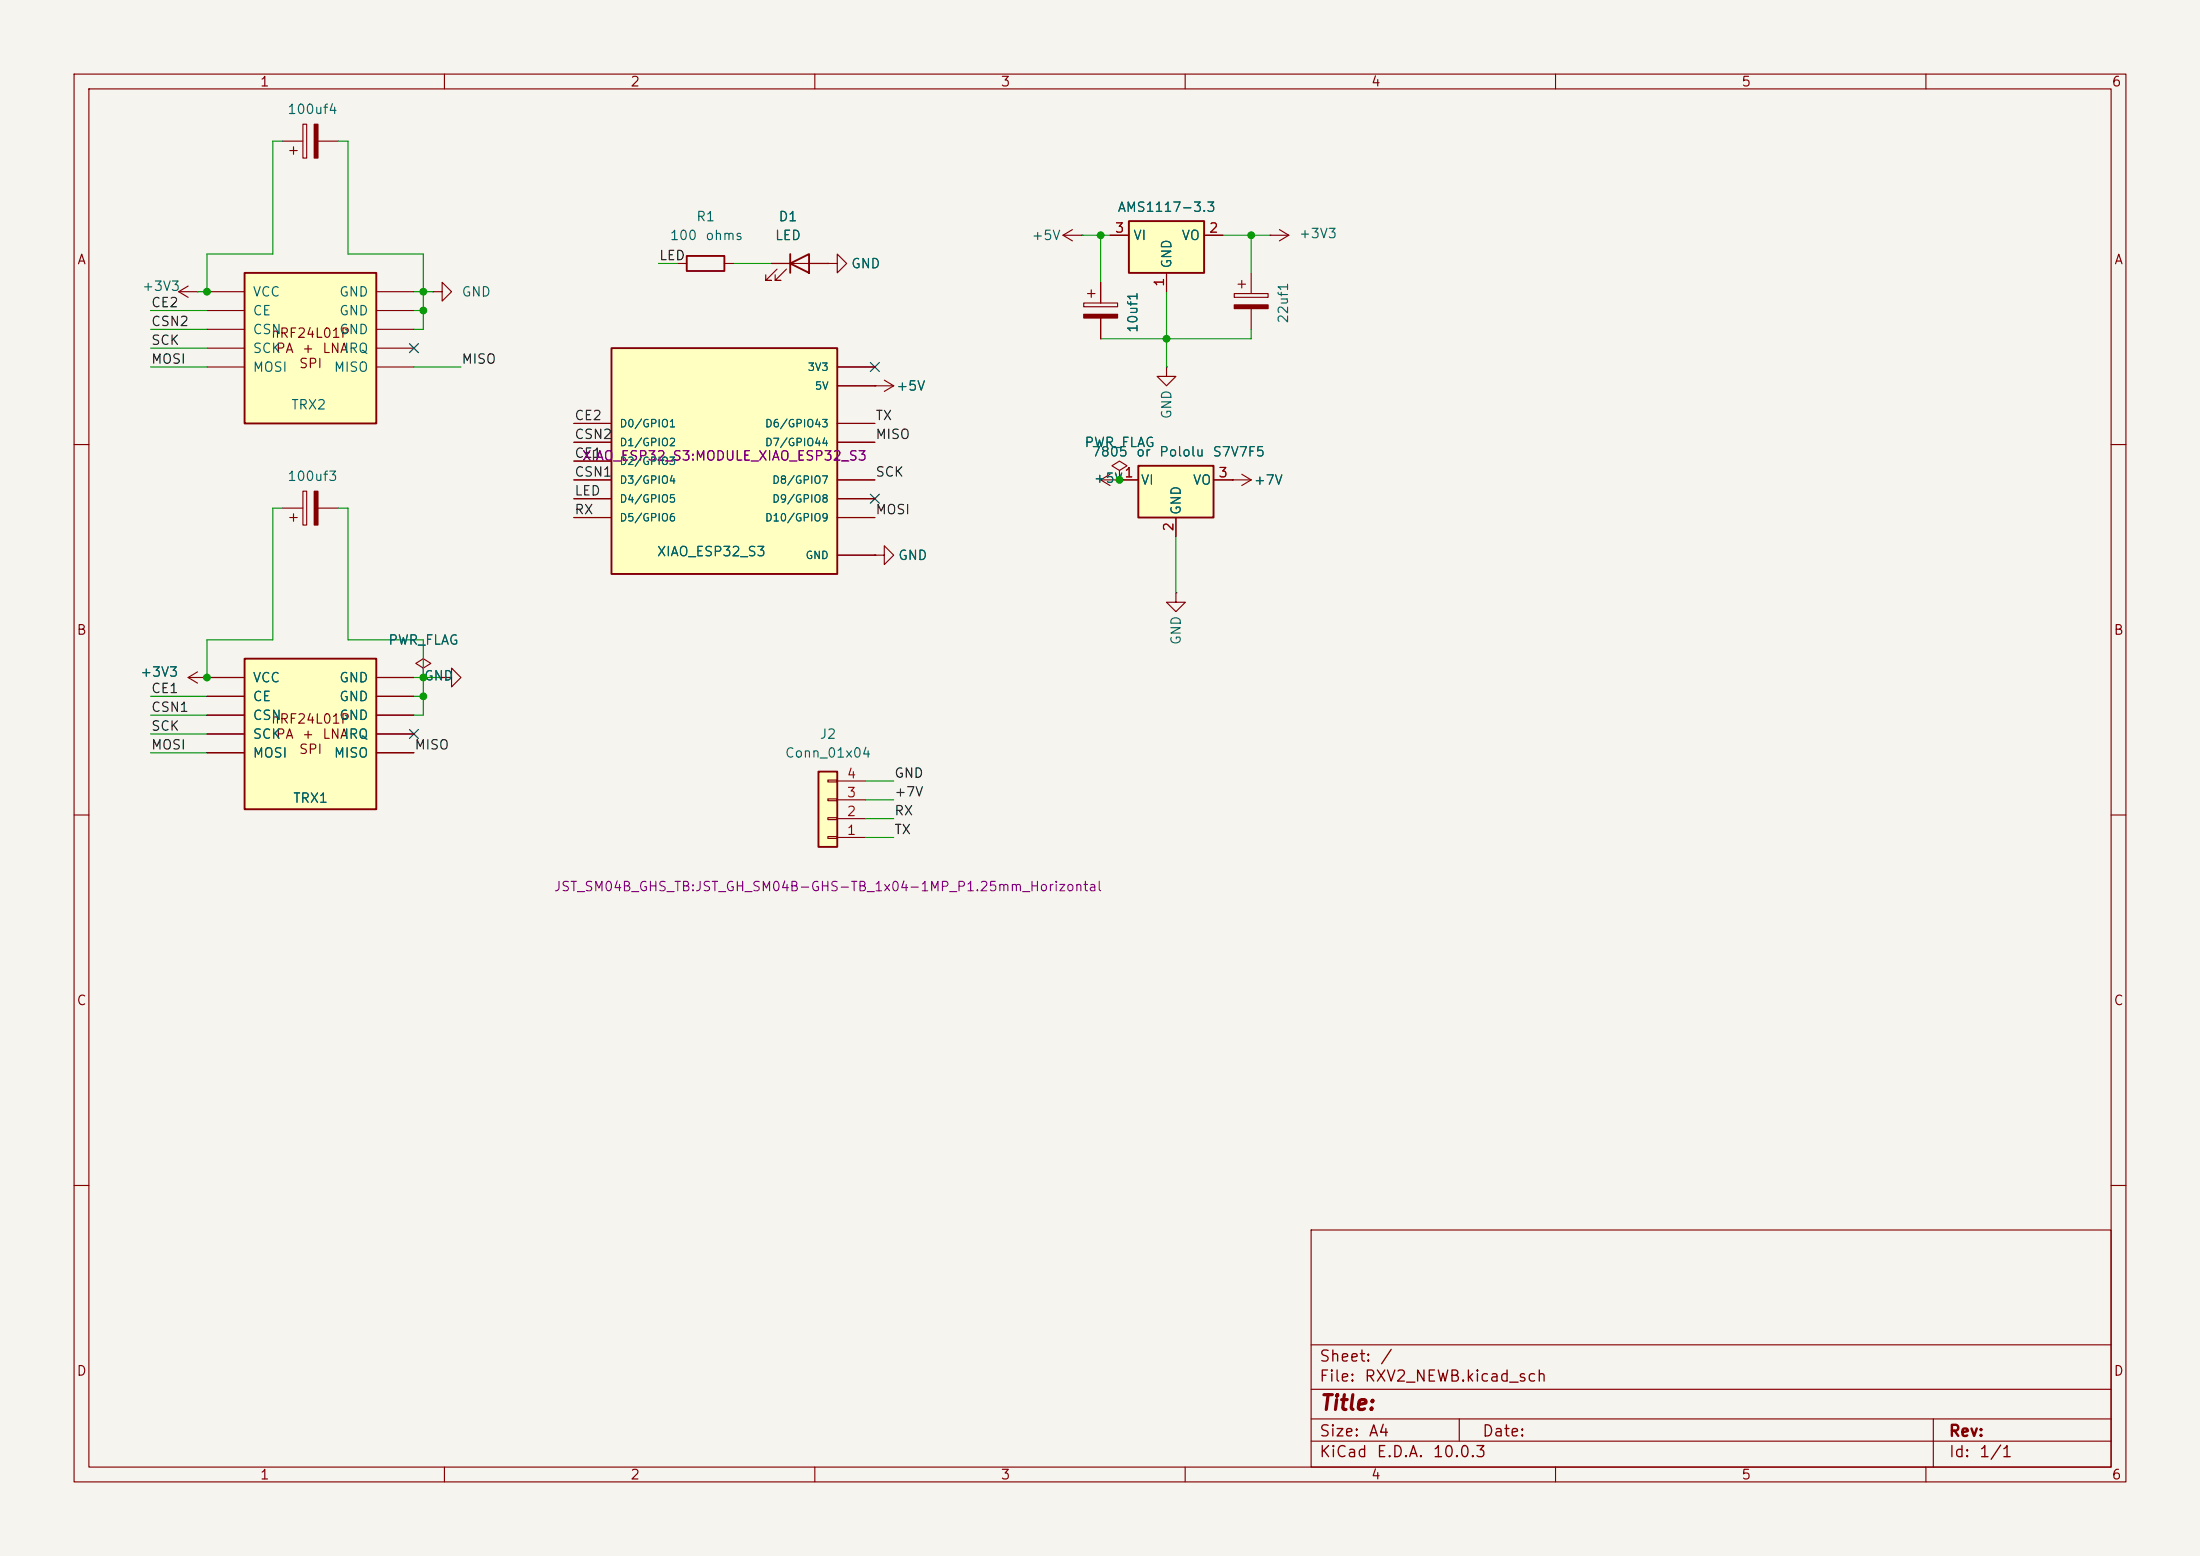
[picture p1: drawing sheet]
<svg xmlns="http://www.w3.org/2000/svg" width="297mm" height="210mm" viewBox="0 0 297 210" stroke-linecap="round" stroke-linejoin="round" font-family="sans-serif">
<path d="M0 0h297v210h-297z" fill="#f5f4ef" stroke="#f5f4ef" stroke-width=".14"/>
<g fill="none" stroke="#840000" stroke-width=".15">
<path d="M10 10h277v190h-277zM12 12h273v186h-273zM60 10v2M110 10v2M160 10v2M210 10v2M260 10v2M58.4 39.4h1.3v-1.3l1.3 1.3-1.3 1.2v-1.2M58.4 39.4h.1M10 60h2M285 60h2M10 110h2"/>
<path d="M285 110h2M10 160h2M177 166h108v32h-108zM285 160h2M60 198v2M110 198v2M160 198v2M177 194.5h108M177 191.5h108M177 187.5h108M177 181.5h108M197 191.5v3"/>
<path d="M210 198v2M260 198v2M261 191.5v6.5"/>
</g>
<path d="M152.4 29.8h10.2v7h-10.2z" fill="#ffffc2"/>
<path d="M152.4 29.8h10.2v7h-10.2z" fill="none" stroke="#840000" stroke-width=".25"/>
<path d="M146.8 39.6h1M147.3 39.1v1M148.6 38.1v2.8M149.9 31.8h2.5M157.5 36.8v2.6M162.6 31.8h2.5M118.1 52.1h.1M118.1 52.1h2.5M119.4 51.3l1.2 .8M120.6 52.1l-1.2 .7M146.3 40.9h4.6v.5h-4.6zM148.6 42.9v2.8" fill="none" stroke="#840000" stroke-width=".15"/>
<path d="M146.3 42.4h4.6v.5h-4.6z" fill="#840000" stroke="#840000" stroke-width=".15"/>
<path d="M33 88.9h17.8v20.3h-17.8z" fill="#ffffc2"/>
<path d="M33 88.9h17.8v20.3h-17.8z" fill="none" stroke="#840000" stroke-width=".25"/>
<path d="M118.1 74.9h1.3v-1.2l1.2 1.2-1.2 1.3v-1.3M118.1 74.9h.1M27.9 91.4h5.1M27.9 94h5.1M27.9 96.5h5.1M27.9 99.1h5.1M50.8 91.4h5.1M50.8 94h5.1M50.8 96.5h5.1M50.8 99.1h5.1M27.9 101.6h5.1M50.8 101.6h5.1" fill="none" stroke="#840000" stroke-width=".15"/>
<path d="M110.5 104.1h2.5v10.2h-2.5z" fill="#ffffc2"/>
<path d="M110.5 104.1h2.5v10.2h-2.5z" fill="none" stroke="#840000" stroke-width=".25"/>
<path d="M111.8 112.9h1.2v.3h-1.2zM111.8 110.4h1.2v.2h-1.2zM111.8 107.8h1.2v.3h-1.2zM111.8 105.3h1.2v.2h-1.2zM113 113h3.8M113 110.5h3.8M113 108h3.8M113 105.4h3.8" fill="none" stroke="#840000" stroke-width=".15"/>
<path d="M82.5 47h30.5v30.5h-30.5z" fill="#ffffc2"/>
<path d="M92.7 34.5h5.1v2.1h-5.1zM106.7 35.6l2.5-1.3v2.5zM106.7 34.3v2.5M82.5 47h30.5v30.5h-30.5z" fill="none" stroke="#840000" stroke-width=".25"/>
<g fill="none" stroke="#840000" stroke-width=".15">
<path d="M91.4 35.6h1.3M97.8 35.6h1.3M104.1 35.6h7.7M104.9 36.3l-1.5 1.5h.7h-.7v-.7M106.2 36.3l-1.6 1.5h.8h-.8v-.7M111.8 35.6h1.2v-1.3l1.3 1.3-1.3 1.2v-1.2M111.8 35.6h.1M143.5 31.8l1.3 .7M143.5 31.8h2.5M144.8 31l-1.3 .8M146 31.8h.1M77.5 57.2h5"/>
<path d="M77.5 59.7h5M113 57.2h5.1M113 59.7h5.1M113 49.5h5.1M113 52.1h5.1M77.5 62.2h5M77.5 64.8h5M77.5 67.3h5M77.5 69.9h5M113 64.8h5.1M113 67.3h5.1M113 69.9h5.1"/>
<path d="M113 74.9h5.1"/>
</g>
<path d="M33 36.8h17.8v20.4h-17.8z" fill="#ffffc2"/>
<path d="M33 36.8h17.8v20.4h-17.8z" fill="none" stroke="#840000" stroke-width=".25"/>
<g fill="none" stroke="#840000" stroke-width=".15">
<path d="M27.9 39.4h5.1M50.8 39.4h5.1M27.9 41.9h5.1M27.9 44.5h5.1M27.9 47h5.1M27.9 49.5h5.1M50.8 41.9h5.1M50.8 44.5h5.1M50.8 47h5.1M50.8 49.5h5.1M166.4 64.8h.1M166.4 64.8h2.5"/>
<path d="M167.6 64l1.3 .8M168.9 64.8l-1.3 .7"/>
</g>
<path d="M153.7 62.9h10.1v7h-10.1z" fill="#ffffc2"/>
<path d="M153.7 62.9h10.1v7h-10.1z" fill="none" stroke="#840000" stroke-width=".25"/>
<g fill="none" stroke="#840000" stroke-width=".15">
<path d="M38.1 19.1h2.8M39.6 19.8v1M40.9 16.8h.5v4.5h-.5zM42.9 19.1h2.8M24.1 39.4l1.3 .7M24.1 39.4h2.6M25.4 38.6l-1.3 .8M26.7 39.4h.1M39.1 20.3h1M104.1 35.6h2.6M109.2 35.6h2.6M111.8 35.6h.1"/>
<path d="M148.6 38.1v2.8M149.9 31.8h2.5M157.5 36.8v2.6M162.6 31.8h2.5M166.6 39.6h4.6v.5h-4.6zM167.1 38.4h1M167.6 37.8v1.1M168.9 36.8v2.8M171.4 31.8h.1M171.4 31.8h2.6M172.7 31l1.3 .8M174 31.8l-1.3 .7"/>
<path d="M77.5 57.2h5M77.5 59.7h5M113 57.2h5.1M113 59.7h5.1M113 49.5h5.1M113 52.1h5.1M118.1 52.1h.1M148.6 42.9v2.8M157.5 49.5v1.3h1.2l-1.2 1.3-1.3-1.3h1.3M157.5 49.5h.1M168.9 41.7v2.8M38.1 68.6h2.8"/>
<path d="M39.1 69.9h1M39.6 69.3v1.1M40.9 66.3h.5v4.6h-.5zM42.9 68.6h2.8M77.5 64.8h5M77.5 69.9h5M77.5 62.2h5M77.5 67.3h5M113 64.8h5.1M113 69.9h5.1M113 67.3h5.1M113 74.9h5.1"/>
<path d="M118.1 74.9h.1M148.6 64.8h5.1M148.6 64.8l1.3 .7M149.9 64l-1.3 .8M151.1 63.5l1-.6-1-.7-1 .7 1 .6v1.3M151.1 64.8h.1M158.7 69.9v2.5M163.8 64.8h2.6M166.4 64.8h.1M25.4 91.4l1.3 .8M25.4 91.4h7.6M26.7 90.7l-1.3 .7"/>
<path d="M27.9 91.4h.1M27.9 94h5.1M27.9 96.5h5.1M27.9 99.1h5.1M50.8 91.4h5.1M50.8 94h5.1M50.8 96.5h5.1M50.8 99.1h5.1M57.1 90.2l1.1-.7-1.1-.6-1 .6 1 .7v1.2M57.1 91.4h.1M59.7 91.4h1.3v-1.2l1.2 1.2-1.2 1.3v-1.3M59.7 91.4h.1"/>
<path d="M158.7 80v1.3h1.3l-1.3 1.3-1.2-1.3h1.2M158.7 80h.1M27.9 101.6h5.1M50.8 101.6h5.1"/>
</g>
<g fill="#840000" stroke="#840000" stroke-width=".15">
<path d="M42.4 66.3h.5v4.6h-.5z"/>
<path d="M166.6 41.1h4.6v.6h-4.6z"/>
<path d="M42.4 16.8h.5v4.5h-.5z"/>
</g>
<g fill="none" stroke="#009600" stroke-width=".15">
<path d="M38.1 19.1h-1.3v15.2h-8.9v5.1h-1.2M45.7 19.1h1.3v15.2h10.1v10.2h-1.2M55.9 39.4h2.5M88.9 35.6h2.5M99.1 35.6h5M146 31.8h3.9M148.6 31.8v6.3M157.5 39.4v10.1M165.1 31.8h6.3M168.9 31.8v5M20.3 44.5h7.6M20.3 41.9h7.6"/>
<path d="M20.3 47h7.6M20.3 49.5h7.6M55.9 41.9h1.2M55.9 49.5h6.3M168.9 44.5v1.2h-20.3M38.1 68.6h-1.3v17.8h-8.9v5M45.7 68.6h1.3v17.8h10.1v10.1h-1.2M158.7 72.4v7.6M20.3 94h7.6M20.3 96.5h7.6M20.3 99.1h7.6M55.9 94h1.2"/>
<path d="M55.9 91.4h3.8M20.3 101.6h7.6M116.8 113h3.8M116.8 105.4h3.8M116.8 108h3.8M116.8 110.5h3.8"/>
</g>
<path d="M55.3 46.4l1.2 1.2M56.5 46.4l-1.2 1.2M117.5 48.9l1.2 1.2M118.7 48.9l-1.2 1.2M117.5 66.7l1.2 1.2M118.7 66.7l-1.2 1.2M55.3 98.5l1.2 1.2M56.5 98.5l-1.2 1.2" fill="none" stroke="#000084" stroke-width=".15"/>
<g fill="#009600" stroke="#009600" stroke-width=".14">
<circle cx="57.1" cy="94" r=".46"/>
<circle cx="57.1" cy="91.4" r=".46"/>
<circle cx="27.9" cy="91.4" r=".46"/>
<circle cx="57.1" cy="39.4" r=".46"/>
<circle cx="57.1" cy="41.9" r=".46"/>
<circle cx="27.9" cy="39.4" r=".46"/>
<circle cx="157.5" cy="45.7" r=".46"/>
<circle cx="168.9" cy="31.8" r=".46"/>
<circle cx="151.1" cy="64.8" r=".46"/>
<circle cx="148.6" cy="31.8" r=".46"/>
</g>
<text font-size="2" fill="#840000" x="178" y="190.8">Title:</text>
<g font-size="1.5" fill="#840000">
<text x="178" y="184.2">Sheet:</text>
<text x="186.2" y="184.2">/</text>
<text x="178" y="186.9">File:</text>
<text x="184.1" y="186.9">RXV2_NEWB.kicad_sch</text>
<text x="178" y="197.1">KiCad</text>
<text x="178" y="194.3">Size:</text>
<text x="184.7" y="194.3">A4</text>
<text x="185.7" y="197.1">E.D.A.</text>
<text x="193.3" y="197.1">10.0.3</text>
<text x="200" y="194.3">Date:</text>
<text x="263" y="194.3">Rev:</text>
<text x="263" y="197.1">Id:</text>
<text x="267.1" y="197.1">1/1</text>
</g>
<g font-size="1.3" fill="#840000">
<text x="35" y="12">1</text>
<text x="85" y="12">2</text>
<text x="135" y="12">3</text>
<text x="185" y="12">4</text>
<text x="235" y="12">5</text>
<text x="285" y="12">6</text>
<text x="10.3" y="36">A</text>
<text x="285.3" y="36">A</text>
<text x="36.5" y="45.9">nRF24L01P</text>
<text x="37.2" y="48">PA</text>
<text x="40.7" y="48">+</text>
<text x="43.4" y="48">LNA</text>
<text x="40.3" y="50">SPI</text>
<text x="10.3" y="86">B</text>
<text x="285.3" y="86">B</text>
<text x="36.5" y="98">nRF24L01P</text>
<text x="37.2" y="100">PA</text>
<text x="40.7" y="100">+</text>
<text x="43.4" y="100">LNA</text>
<text x="40.3" y="102.1">SPI</text>
<text x="10.3" y="136">C</text>
<text x="285.3" y="136">C</text>
<text x="10.3" y="186">D</text>
<text x="285.3" y="186">D</text>
<text x="35" y="200">1</text>
<text x="85" y="200">2</text>
<text x="135" y="200">3</text>
<text x="185" y="200">4</text>
<text x="235" y="200">5</text>
<text x="285" y="200">6</text>
</g>
<g font-size="1.3" fill="#006464">
<text x="38.7" y="15.7">100uf4</text>
<text x="150.8" y="28.9">AMS1117-3.3</text>
<text x="90.3" y="32.7">100</text>
<text x="93.9" y="30.2">R1</text>
<text x="95.1" y="32.7">ohms</text>
<text x="104.5" y="32.7">LED</text>
<text x="105" y="30.2">D1</text>
<text x="139.2" y="32.7">+5V</text>
<text x="152.9" y="32.7">VI</text>
<text x="159.4" y="32.7">VO</text>
<text x="175.3" y="32.5">+3V3</text>
<text x="19.1" y="39.6">+3V3</text>
<text x="34" y="40.3">VCC</text>
<text x="45.7" y="40.3">GND</text>
<text x="62.2" y="40.3">GND</text>
<text x="114.8" y="36.5">GND</text>
<text x="158.5" y="36.3" transform="rotate(-90 158.5 36.3)">GND</text>
<text x="34" y="42.9">CE</text>
<text x="34" y="45.4">CSN</text>
<text x="34" y="48">SCK</text>
<text x="45.7" y="42.9">GND</text>
<text x="45.7" y="45.4">GND</text>
<text x="46.4" y="48">IRQ</text>
<text x="153.9" y="45" transform="rotate(-90 153.9 45)">10uf1</text>
<text x="174.2" y="43.7" transform="rotate(-90 174.2 43.7)">22uf1</text>
<text x="34" y="50.5">MOSI</text>
<text x="45" y="50.5">MISO</text>
<text x="120.9" y="53">+5V</text>
<text x="39.2" y="55.6">TRX2</text>
<text x="158.5" y="56.7" transform="rotate(-90 158.5 56.7)">GND</text>
<text x="38.7" y="65.2">100uf3</text>
<text x="146.3" y="60.7">PWR_FLAG</text>
<text x="147.3" y="61.9">7805</text>
<text x="147.6" y="65.5">+5V</text>
<text x="153.3" y="61.9">or</text>
<text x="153.9" y="65.7">VI</text>
<text x="156.4" y="61.9">Pololu</text>
<text x="161" y="65.7">VO</text>
<text x="163.6" y="61.9">S7V7F5</text>
<text x="169.2" y="65.7">+7V</text>
<text x="159.7" y="69.6" transform="rotate(-90 159.7 69.6)">GND</text>
<text x="88.6" y="75.4">XIAO_ESP32_S3</text>
<text x="121.2" y="75.9">GND</text>
<text x="52.3" y="87.3">PWR_FLAG</text>
<text x="159.7" y="87.1" transform="rotate(-90 159.7 87.1)">GND</text>
<text x="18.8" y="91.6">+3V3</text>
<text x="34" y="92.4">VCC</text>
<text x="34" y="95">CE</text>
<text x="45.7" y="92.4">GND</text>
<text x="45.7" y="95">GND</text>
<text x="57.2" y="92.2">GND</text>
<text x="34" y="97.5">CSN</text>
<text x="34" y="100">SCK</text>
<text x="45.7" y="97.5">GND</text>
<text x="46.4" y="100">IRQ</text>
<text x="110.6" y="100">J2</text>
<text x="34" y="102.6">MOSI</text>
<text x="45" y="102.6">MISO</text>
<text x="105.9" y="102.6">Conn_01x04</text>
<text x="39.5" y="108.7">TRX1</text>
</g>
<g font-size="1.3" fill="#0f0f0f">
<text x="88.9" y="35.4">LED</text>
<text x="20.3" y="41.8">CE2</text>
<text x="20.3" y="46.9">SCK</text>
<text x="20.3" y="44.3">CSN2</text>
<text x="20.3" y="49.4">MOSI</text>
<text x="62.2" y="49.4">MISO</text>
<text x="77.5" y="59.6">CSN2</text>
<text x="77.5" y="57">CE2</text>
<text x="118.1" y="59.6">MISO</text>
<text x="118.1" y="57">TX</text>
<text x="77.5" y="62.1">CE1</text>
<text x="77.5" y="64.6">CSN1</text>
<text x="118.1" y="64.6">SCK</text>
<text x="77.5" y="69.7">RX</text>
<text x="77.5" y="67.2">LED</text>
<text x="118.1" y="69.7">MOSI</text>
<text x="20.3" y="93.9">CE1</text>
<text x="20.3" y="101.5">MOSI</text>
<text x="20.3" y="98.9">SCK</text>
<text x="20.3" y="96.4">CSN1</text>
<text x="55.9" y="101.5">MISO</text>
<text x="120.6" y="105.3">GND</text>
<text x="120.6" y="107.8">+7V</text>
<text x="120.6" y="112.9">TX</text>
<text x="120.6" y="110.4">RX</text>
</g>
<g font-size="1.3" fill="#a90000">
<text x="150.4" y="31.7">3</text>
<text x="163.1" y="31.7">2</text>
<text x="157.5" y="38.8" transform="rotate(-90 157.5 38.8)">1</text>
<text x="151.7" y="64.7">1</text>
<text x="164.4" y="64.7">3</text>
<text x="158.7" y="71.8" transform="rotate(-90 158.7 71.8)">2</text>
<text x="114.2" y="107.9">3</text>
<text x="114.2" y="105.4">4</text>
<text x="114.2" y="113">1</text>
<text x="114.2" y="110.5">2</text>
</g>
<g font-size="1.3" fill="#840084">
<text x="78.5" y="62.5">XIAO_ESP32_S3:MODULE_XIAO_ESP32_S3</text>
<text x="74.7" y="120.6">JST_SM04B_GHS_TB:JST_GH_SM04B-GHS-TB_1x04-1MP_P1.25mm_Horizontal</text>
</g>
<g font-size="1" fill="#006464">
<text x="109" y="50.3">3V3</text>
<text x="109.9" y="52.8">5V</text>
<text x="83.6" y="57.9">D0/GPIO1</text>
<text x="103.2" y="57.9">D6/GPIO43</text>
<text x="83.6" y="60.5">D1/GPIO2</text>
<text x="83.6" y="63">D2/GPIO3</text>
<text x="83.6" y="65.5">D3/GPIO4</text>
<text x="103.2" y="60.5">D7/GPIO44</text>
<text x="104.2" y="65.5">D8/GPIO7</text>
<text x="83.6" y="68.1">D4/GPIO5</text>
<text x="83.6" y="70.6">D5/GPIO6</text>
<text x="103.2" y="70.6">D10/GPIO9</text>
<text x="104.2" y="68.1">D9/GPIO8</text>
<text x="108.7" y="75.7">GND</text>
</g>
</svg>
